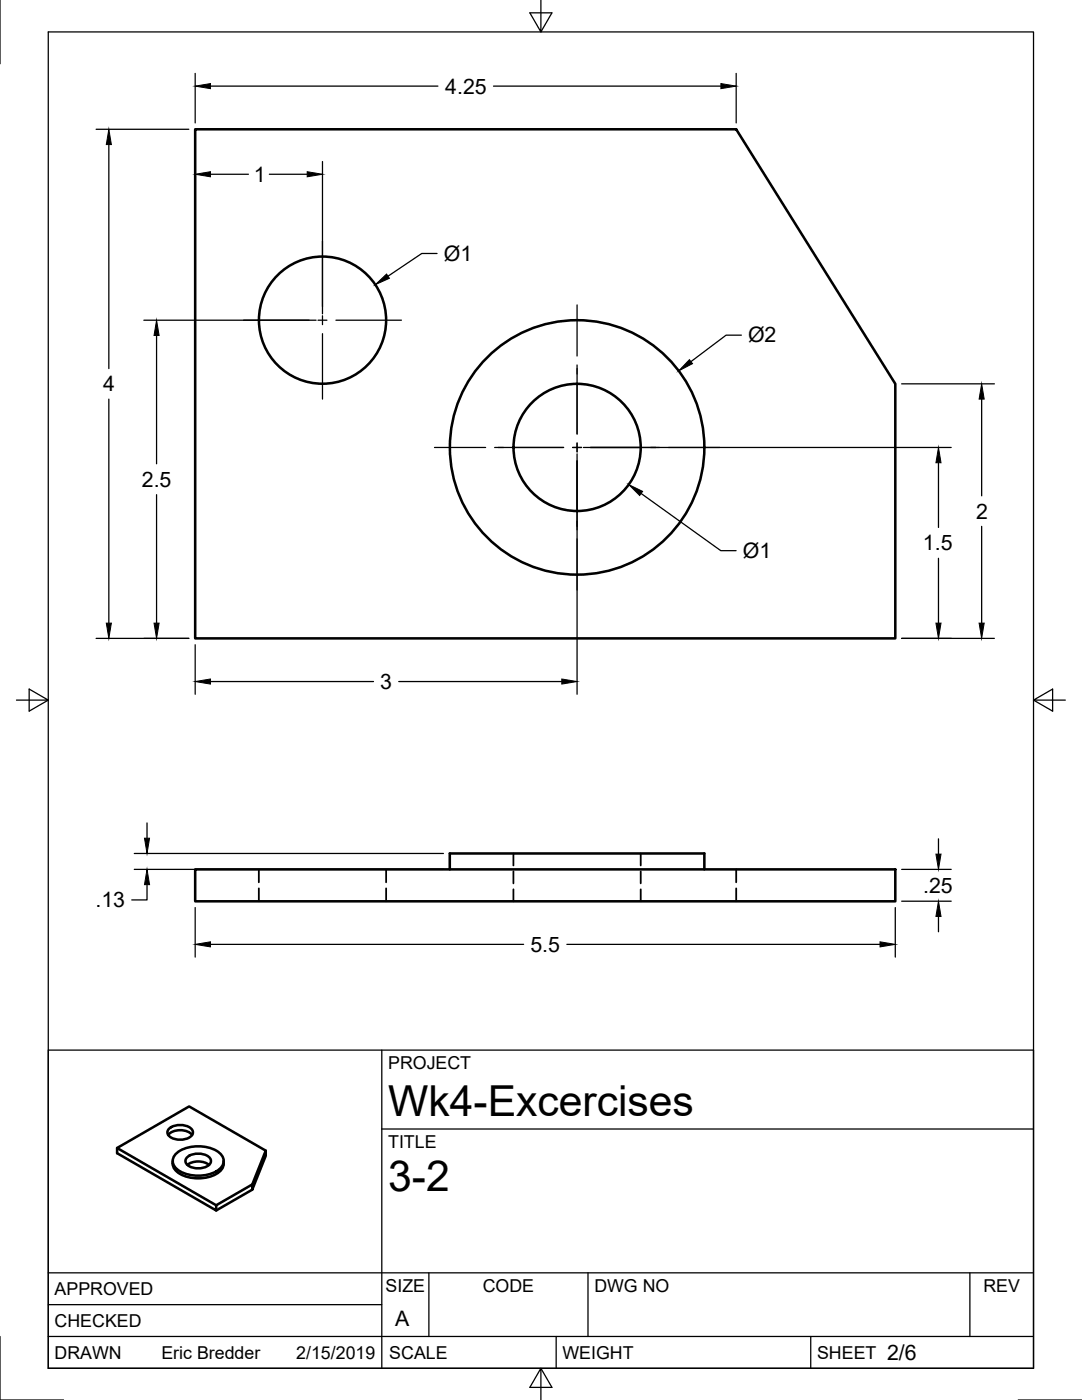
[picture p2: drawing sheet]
<svg xmlns="http://www.w3.org/2000/svg" width="216mm" height="279mm" viewBox="0 0 216 279" stroke-linecap="round" stroke-linejoin="round" font-family="sans-serif">
<!-- layer: Visible -->
<g fill="none" stroke="#000" stroke-width=".51">
<path d="M38.9 25.8h108l31.7 50.8v50.8h-139.7zM38.9 173.5h139.7v6.4h-139.7zM89.7 173.5v-3.2h50.8v3.2M23.4 229.1l19.7 11.4M33.6 226.5a3.5 3.5 0 0 1 4.7 0M33.7 225.3a3.5 3.5 0 0 1 4.7 .3 1.28 1.28 0 0 1-1.2 1.7 3.4 3.4 0 0 1-3.7-.9v-.8zM34.5 231.7v.5M34.5 232.2a3.4 3.4 0 0 0 3.1 2.7 6.9 6.9 0 0 0 6.6-1.5l.4-1.2M35.3 230.1a7.5 7.5 0 0 1 8.5 0 1.97 1.97 0 0 1 0 3.2 7.5 7.5 0 0 1-8.5 0 1.97 1.97 0 0 1 0-3.2zM37.3 231a3.5 3.5 0 0 1 4.7 .3 1.28 1.28 0 0 1-1.2 1.7 3.4 3.4 0 0 1-3.7-.9v-.8zM37.4 232.5a3.7 3.7 0 0 1 4.3 0M44.6 231.7v.5"/>
<path d="M50.3 237.4l2.7-6.7v-1.1l-2.7 6.8v1l-7.2 4.2M53 229.6l-15.3-8.8-14.3 8.3v1l19.7 11.5v-1.1l7.2-4.1"/>
<circle cx="64.4" cy="63.9" r="12.7"/>
<circle cx="115.2" cy="89.3" r="25.4"/>
<circle cx="115.2" cy="89.3" r="12.7"/>
</g>
<!-- layer: Hidden -->
<path d="M51.6 173.5v2.6M51.6 177.3v2.6M77 173.5v2.6M77 177.3v2.6M102.4 170.3v2.4M102.4 173.9v2.4M102.4 177.5v2.4M127.8 170.3v2.4M127.8 173.9v2.4M127.8 177.5v2.4M146.9 173.5v2.6M146.9 177.3v2.6" fill="none" stroke="#000" stroke-width=".36"/>
<!-- layer: Border -->
<path d="M0 0v12.7M9.6 6.4h196.6v266.7h-196.6zM107.9 0v6.4l-2.2-3.8h4.4l-2.2 3.8M3.3 139.7h6.3l-3.8-2.2v4.4l3.8-2.2M206.2 139.7l3.8 2.2v-4.4l-3.8 2.2h6.4M0 266.7v12.7h12.7M107.9 273.1l2.2 3.8h-4.4l2.2-3.8v6.3M203.2 279.4h12.7" fill="none" stroke="#000" stroke-width=".25"/>
<!-- layer: Titleblock -->
<path d="M9.6 209.6h196.6v63.5h-196.6zM76.2 209.6v63.5M76.2 225.3h130M9.6 254h196.6M85.6 254v12.7M117.3 254v12.7M193.5 254v12.7M9.6 266.7h196.6M9.6 260.4h66.6M111 266.7v6.4M161.8 266.7v6.4" fill="none" stroke="#000" stroke-width=".25"/>
<!-- layer: Dimensions -->
<g fill="none" stroke="#000" stroke-width=".25">
<path d="M38.9 14.6v9.9M42 17.2h45.4M98.5 17.2h45.3M146.9 14.6v9.9M19.2 25.8h18.5M21.7 28.9v44.7M38.9 32.2v2.2M42 34.8h7.6M53.7 34.8h7.6M64.3 32.2v30.4M87.2 50.6h-3l-6.8 4.5M21.7 79.7v44.7"/>
<path d="M28.7 63.9h34.4M31.2 67v25.6M147.9 66.9h-3l-7 5.3M179.9 76.6h18.5M195.9 79.7v19.3M31.2 98.7v25.7M115.1 90.6v48M116.4 89.3h73.4M127.9 98.5l15.9 11.4h3.1M187.3 92.4v12.9M187.3 111.4v13M195.9 105.1v19.3"/>
<path d="M19.2 127.4h18.5M38.9 128.7v9.9M42 136h32.5M79.6 136h32.5M179.9 127.4h18.5M26.8 173.5h61.7M26.8 170.3h61.7M29.3 176.6v3h-3M29.3 164.2v3.1M179.9 173.5h9.9M179.9 179.9h9.9M187.3 167.4v3.1"/>
<path d="M38.9 181.1v9.9M42 188.5h62.5M113.1 188.5h62.5M178.6 181.1v9.9M187.3 182.9v3"/>
</g>
<g fill="#000" stroke="#000" stroke-width=".2">
<path d="M38.9 17.2l3.1-.5v1zM143.8 16.7l3.1 .5-3.1 .5zM21.7 25.8l.5 3.1h-1zM38.9 34.8l3.1-.5v1zM61.3 34.3l3 .5-3 .5zM74.9 56.8l2.2-2.1 .6 .8zM31.2 63.9l.5 3.1h-1zM137.6 71.8l.6 .8-2.8 1.4zM195.9 76.6l.5 3.1h-1zM125.5 96.7l2.7 1.4-.6 .8zM187.3 89.3l.5 3.1h-1zM21.2 124.4h1l-.5 3z"/>
<path d="M30.7 124.4h1l-.5 3zM38.9 136l3.1-.5v1zM112.1 135.5l3 .5-3 .5zM186.8 124.4h1l-.5 3zM195.4 124.4h1l-.5 3zM28.8 167.3h1l-.5 3zM29.3 173.5l.5 3.1h-1zM186.8 170.5h1l-.5 3zM38.9 188.5l3.1-.5v1zM175.6 188l3 .5-3 .5zM187.3 179.9l.5 3h-1z"/>
</g>
<!-- layer: Center Lines -->
<g fill="none" stroke="#000" stroke-width=".25">
<path d="M64.3 48.2v13M48.6 63.9h13.1M63.5 63.9h1.7M64.3 63v1.8M64.3 66.6v13.1M67 63.9h13.1M115.1 60.9v10.2M115.1 72.8v13.8M86.7 89.3h10.2M98.7 89.3h13.8M114.3 89.3h1.7M115.1 88.4v1.8"/>
<path d="M115.1 92v13.7M117.8 89.3h13.8M133.4 89.3h10.2M115.1 107.5v10.3"/>
</g>
<g font-size="8.5">
<text x="77.4" y="222.8">Wk4-Excercises</text>
<text x="77.4" y="237.8">3-2</text>
</g>
<g font-size="4.3">
<text x="88.8" y="18.7">4.25</text>
<text x="50.6" y="36.3">1</text>
<text x="88.6" y="52">Ø1</text>
<text x="149.3" y="68.3">Ø2</text>
<text x="20.6" y="78.1">4</text>
<text x="28.3" y="97.2">2.5</text>
<text x="194.8" y="103.5">2</text>
<text x="148.2" y="111.4">Ø1</text>
<text x="184.1" y="109.9">1.5</text>
<text x="75.9" y="137.5">3</text>
<text x="184.2" y="178.2">.25</text>
<text x="19" y="181.1">.13</text>
<text x="105.8" y="190">5.5</text>
<text x="78.9" y="264.5">A</text>
<text x="177" y="271.4">2/6</text>
</g>
<g font-size="3.5">
<text x="77.4" y="213.4">PROJECT</text>
<text x="77.4" y="229.1">TITLE</text>
<text x="76.9" y="257.8">SIZE</text>
<text x="96.3" y="257.8">CODE</text>
<text x="118.6" y="257.8">DWG NO</text>
<text x="196.2" y="257.8">REV</text>
<text x="10.9" y="258.5">APPROVED</text>
<text x="10.9" y="264.8">CHECKED</text>
<text x="10.9" y="271.2">DRAWN</text>
<text x="32.2" y="271.2">Eric Bredder</text>
<text x="59.1" y="271.2">2/15/2019</text>
<text x="77.7" y="271.2">SCALE</text>
<text x="112.2" y="271.2">WEIGHT</text>
<text x="163" y="271.2">SHEET</text>
</g>
</svg>
